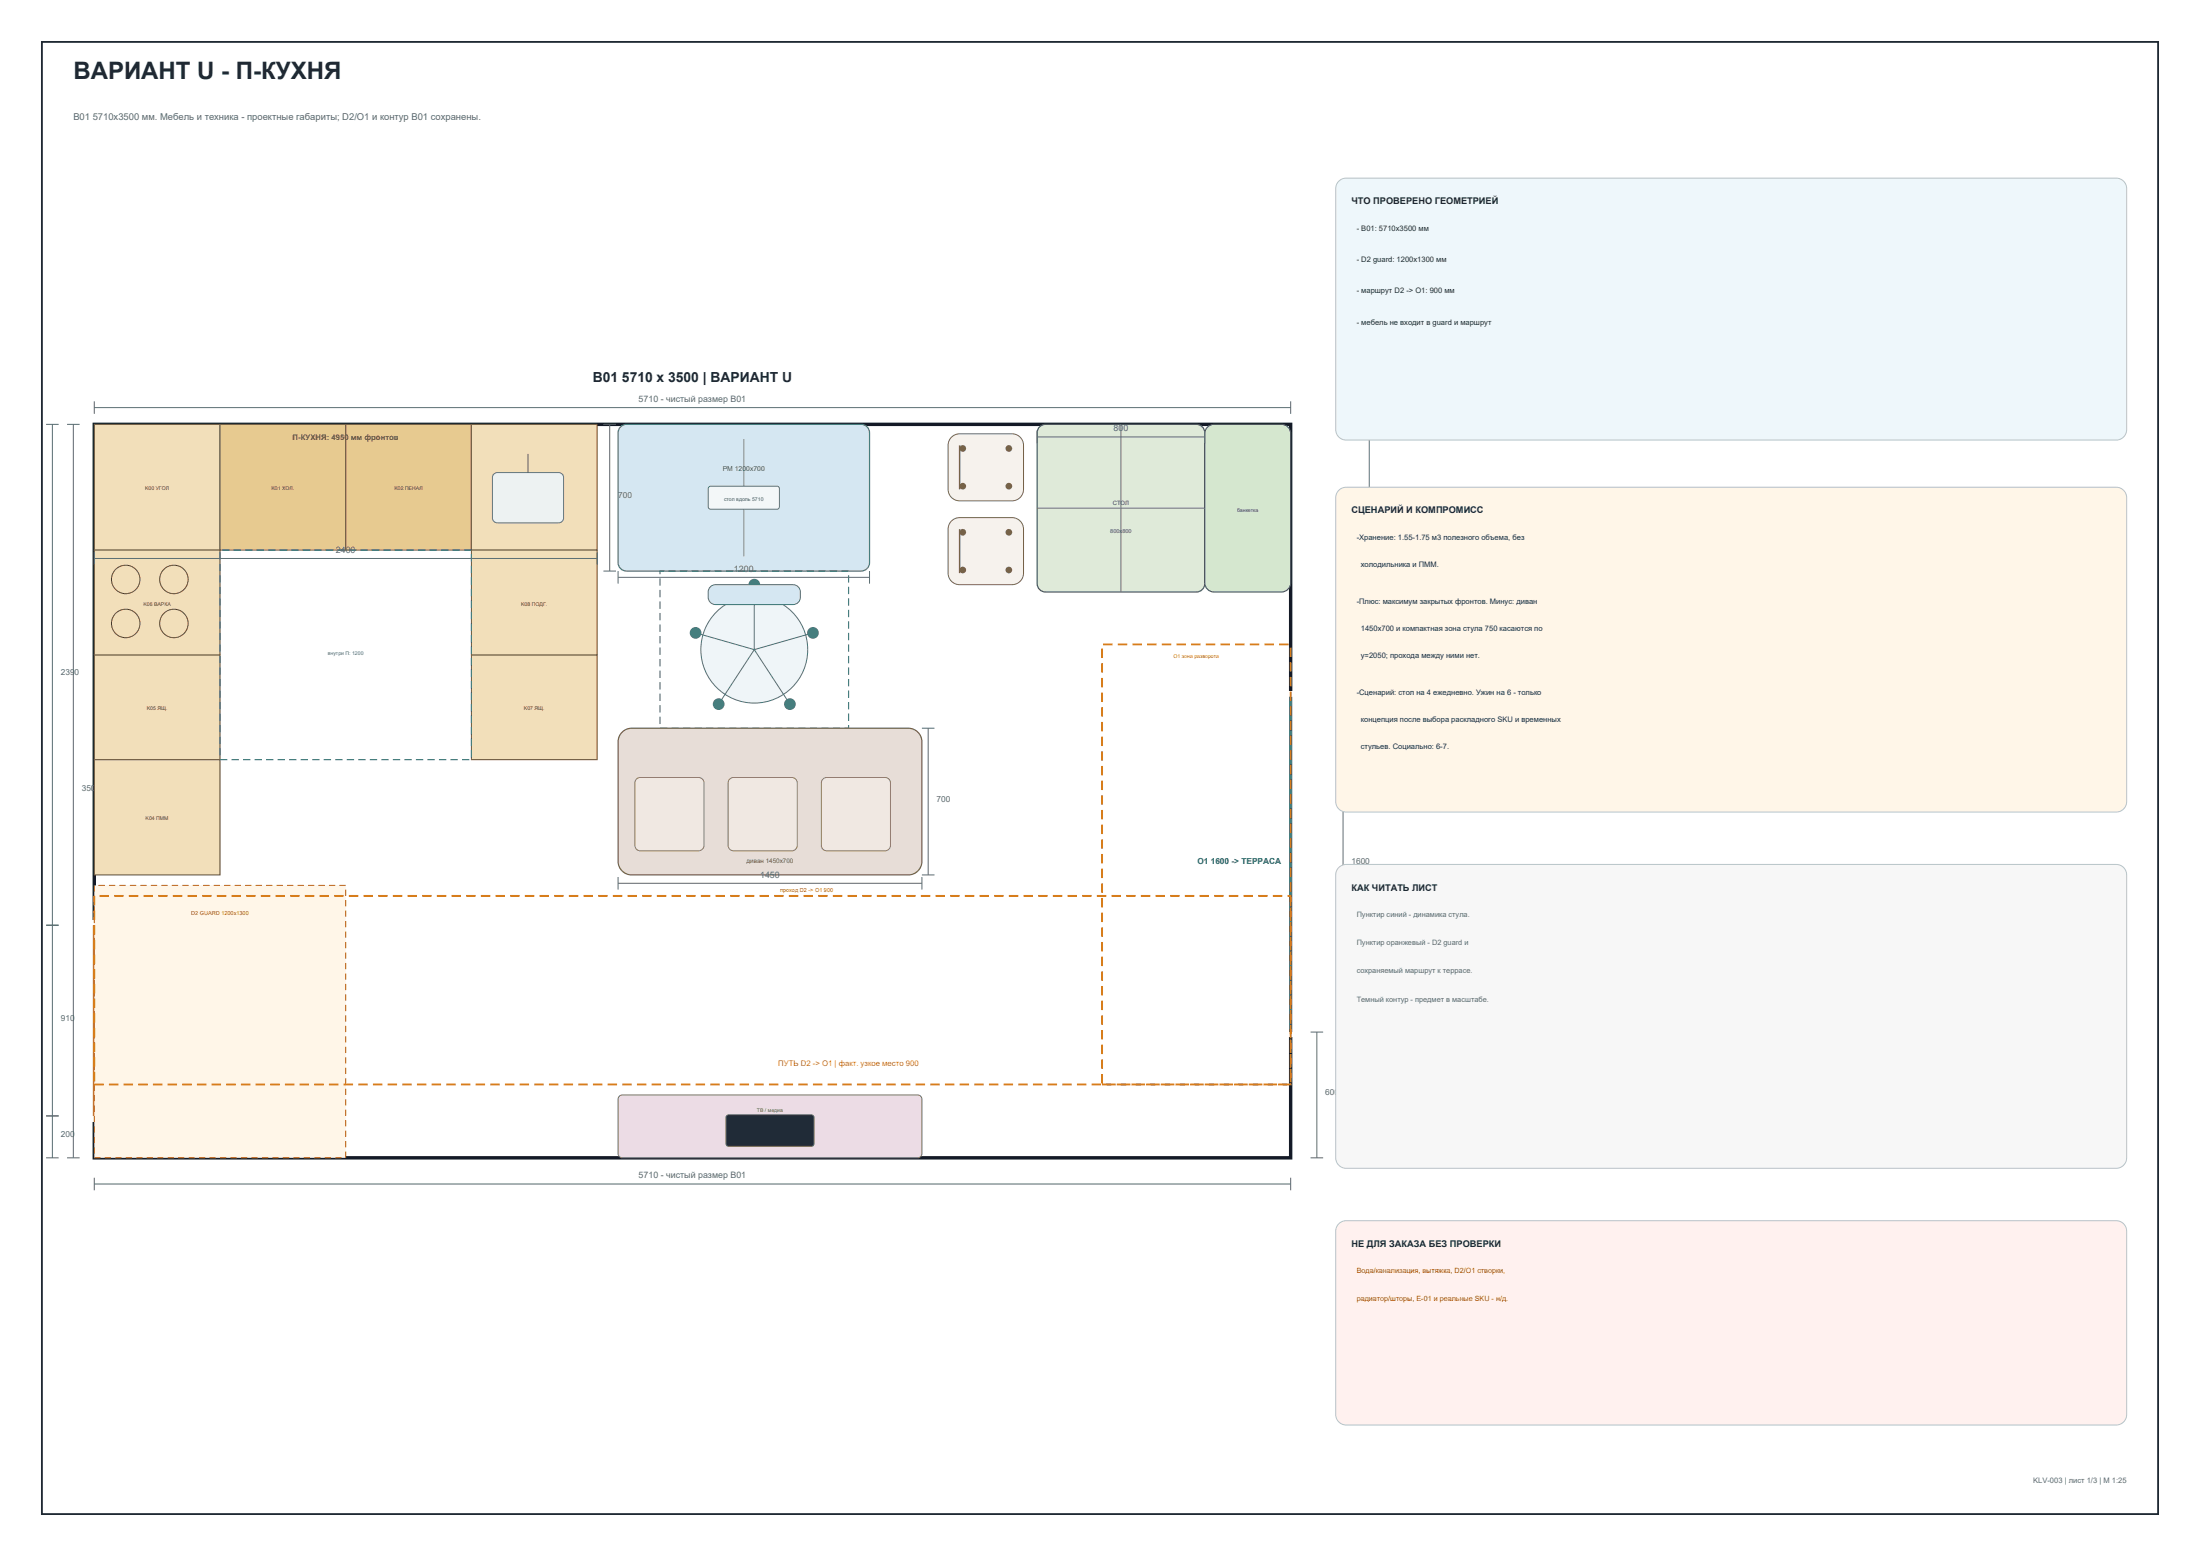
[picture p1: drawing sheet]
<svg xmlns="http://www.w3.org/2000/svg" width="420mm" height="297mm" viewBox="0 0 420 297" stroke-linecap="round" stroke-linejoin="round" font-family="sans-serif">
<path d="M8 8h404v281h-404z" fill="none" stroke="#1f2933" stroke-width=".35"/>
<path d="M18 81h228.4v140h-228.4z" fill-rule="evenodd" fill="#fff" stroke="#111827" stroke-width=".65" stroke-linecap="butt"/>
<path d="M18 77.8h228.4M18 76.6v2.4M246.4 76.6v2.4M12.8 81h2.4M14 81v140M12.8 221h2.4" fill="none" stroke="#5b6570" stroke-width=".19"/>
<path d="M16 175.6h5v38.4h-5z" fill-rule="evenodd" fill="#fff"/>
<path d="M18 176.6v36.4" fill="none" stroke="#a85d18" stroke-width=".55"/>
<path d="M8.8 81h2.4M10 81v140M8.8 176.6h2.4M8.8 213h2.4M8.8 221h2.4" fill="none" stroke="#5b6570" stroke-width=".19"/>
<path d="M244.4 132h5v66h-5z" fill-rule="evenodd" fill="#fff"/>
<path d="M246.4 133v64" fill="none" stroke="#087f5b" stroke-width=".6"/>
<path d="M260.2 81h2.4M261.4 81v52M255.2 133h2.4M256.4 133v64M260.2 133h2.4M250.2 197h2.4M251.4 197v24M255.2 197h2.4M250.2 221h2.4" fill="none" stroke="#5b6570" stroke-width=".19"/>
<path d="M18 169h48v52h-48z" fill-rule="evenodd" fill="#fff6e8" stroke="#ad6800" stroke-width=".19" stroke-dasharray="1.2 .8" stroke-linecap="butt"/>
<path d="M210.4 123h36v84h-36zM18 171h228.4v36h-228.4z" fill="none" stroke="#d97706" stroke-width=".35" stroke-dasharray="1.8 1" stroke-linecap="butt"/>
<path d="M18 81h24v24h-24z" fill-rule="evenodd" fill="#f2dfba" stroke="#6e5a34" stroke-width=".2"/>
<g fill="#e7ca90" stroke="#6e5a34" stroke-width=".2">
<path d="M42 81h24v24h-24z" fill-rule="evenodd"/>
<path d="M66 81h24v24h-24z" fill-rule="evenodd"/>
</g>
<path d="M90 81h24v24h-24z" fill-rule="evenodd" fill="#f2dfba" stroke="#6e5a34" stroke-width=".2"/>
<path d="M94.3 90.5l.7-.3h11.6a.96 .96 0 0 1 1 1v7.6a.96 .96 0 0 1-1 1h-11.6a.96 .96 0 0 1-1-1v-7.6z" fill-rule="evenodd" fill="#edf2f2" stroke="#617377" stroke-width=".19"/>
<path d="M100.8 86.6v3.6" fill="none" stroke="#617377" stroke-width=".19"/>
<g fill="#f2dfba" stroke="#6e5a34" stroke-width=".2">
<path d="M18 145h24v22h-24z" fill-rule="evenodd"/>
<path d="M18 125h24v20h-24z" fill-rule="evenodd"/>
<path d="M18 105h24v20h-24z" fill-rule="evenodd"/>
</g>
<g fill="none" stroke="#5b4827" stroke-width=".19">
<circle cx="24" cy="119" r="2.72"/>
<circle cx="24" cy="110.6" r="2.72"/>
<circle cx="33.2" cy="119" r="2.72"/>
<circle cx="33.2" cy="110.6" r="2.72"/>
</g>
<g fill="#f2dfba" stroke="#6e5a34" stroke-width=".2">
<path d="M90 125h24v20h-24z" fill-rule="evenodd"/>
<path d="M90 105h24v20h-24z" fill-rule="evenodd"/>
</g>
<path d="M42 105h48v40h-48z" fill="none" stroke="#2f6e8d" stroke-width=".22" stroke-dasharray="1.4 .8" stroke-linecap="butt"/>
<path d="M118.5 81.5l.7-.4 .4-.1h44.8a1.6 1.6 0 0 1 1.6 1.6v24.8a1.6 1.6 0 0 1-1.6 1.6h-44.8a1.6 1.6 0 0 1-1.6-1.6v-24.8l.1-.4z" fill-rule="evenodd" fill="#d5e7f2" stroke="#4e7589" stroke-width=".24"/>
<path d="M142 83.8v22.4" fill="none" stroke="#6a94a8" stroke-width=".19"/>
<path d="M135.3 93l.4-.2 12.9 .1 .2 .4-.1 3.7-.4 .2-12.9-.1-.2-.4z" fill-rule="evenodd" fill="#f3f7f8" stroke="#4e7589" stroke-width=".19"/>
<path d="M126 109h36v30h-36z" fill="none" stroke="#2f6e8d" stroke-width=".22" stroke-dasharray="1.4 .8" stroke-linecap="butt"/>
<circle cx="144" cy="124" r="10.2" fill="#eff5f8" stroke="#4b6d82" stroke-width=".19"/>
<path d="M144 111.6v12.4" fill="none" stroke="#4b6d82" stroke-width=".19"/>
<circle cx="144" cy="111.6" r="1.12" fill="#4b6d82"/>
<path d="M155.2 120.8l-11.2 3.2" fill="none" stroke="#4b6d82" stroke-width=".19"/>
<circle cx="155.2" cy="120.8" r="1.12" fill="#4b6d82"/>
<path d="M144 124l6.8 10.4" fill="none" stroke="#4b6d82" stroke-width=".19"/>
<circle cx="150.8" cy="134.4" r="1.12" fill="#4b6d82"/>
<path d="M144 124l-6.8 10.4" fill="none" stroke="#4b6d82" stroke-width=".19"/>
<circle cx="137.2" cy="134.4" r="1.12" fill="#4b6d82"/>
<path d="M132.8 120.8l11.2 3.2" fill="none" stroke="#4b6d82" stroke-width=".19"/>
<circle cx="132.8" cy="120.8" r="1.12" fill="#4b6d82"/>
<path d="M135.5 112.2l.7-.5 .4-.1h14.8a1.4 1.4 0 0 1 1.4 1.4 1.88 1.88 0 0 1-1 2.3l-15.2 .1a1.4 1.4 0 0 1-1.4-1.4v-1z" fill-rule="evenodd" fill="#d5e7f2" stroke="#4b6d82" stroke-width=".19"/>
<path d="M118.6 140a2.59 2.59 0 0 1 2-1h52.8a2.6 2.6 0 0 1 2.6 2.6v22.8a2.6 2.6 0 0 1-2.6 2.6h-52.8a2.6 2.6 0 0 1-2.6-2.6v-22.8l.1-.6z" fill-rule="evenodd" fill="#e7ddd7" stroke="#745e53" stroke-width=".24"/>
<g fill="#f0e8e2" stroke="#8b756b" stroke-width=".19">
<path d="M121.4 148.8l.5-.3 .3-.1h11.2a1.04 1.04 0 0 1 1 1v12a1.04 1.04 0 0 1-1 1h-11.2a1.04 1.04 0 0 1-1-1v-12z" fill-rule="evenodd"/>
<path d="M139.2 148.8l.5-.3 .3-.1h11.2a1.04 1.04 0 0 1 1 1v12a1.04 1.04 0 0 1-1 1h-11.2a1.04 1.04 0 0 1-1-1v-12z" fill-rule="evenodd"/>
<path d="M157 148.8l.5-.3 .3-.1h11.2a1.04 1.04 0 0 1 1 1v12a1.04 1.04 0 0 1-1 1h-11.2a1.04 1.04 0 0 1-1-1v-12z" fill-rule="evenodd"/>
</g>
<path d="M118.2 209.2l.6-.2h56.4a.8 .8 0 0 1 .8 .8v10.4a.8 .8 0 0 1-.8 .8h-56.4a.8 .8 0 0 1-.8-.8v-10.4z" fill-rule="evenodd" fill="#ecdce5" stroke="#7d6072" stroke-width=".2"/>
<path d="M138.8 212.9h16.4l.2 .4-.1 5.3-.4 .2-16.1-.1-.2-.4v-5z" fill-rule="evenodd" fill="#202b37" stroke="#6b5063" stroke-width=".19"/>
<path d="M198.5 81.5l.7-.4 .4-.1h28.8a1.6 1.6 0 0 1 1.6 1.6v28.8a1.6 1.6 0 0 1-1.6 1.6h-28.8a1.6 1.6 0 0 1-1.6-1.6v-28.8l.1-.4z" fill-rule="evenodd" fill="#dfead9" stroke="#506c4d" stroke-width=".24"/>
<path d="M198 97h32M214 81v32" fill="none" stroke="#6b8665" stroke-width=".19"/>
<path d="M181.6 99.4l1-.5 .6-.1h10a2.2 2.2 0 0 1 2.2 2.2v8.4a2.2 2.2 0 0 1-2.2 2.2h-10a2.2 2.2 0 0 1-2.2-2.2v-8.4l.1-.6z" fill-rule="evenodd" fill="#f6f2ed" stroke="#6d6258" stroke-width=".19"/>
<path d="M183.2 101v8.4" fill="none" stroke="#6d6258" stroke-width=".28"/>
<g fill="#6d6258">
<circle cx="183.8" cy="108.8" r=".64"/>
<circle cx="192.6" cy="108.8" r=".64"/>
<circle cx="183.8" cy="101.6" r=".64"/>
<circle cx="192.6" cy="101.6" r=".64"/>
</g>
<path d="M181.6 83.4l1-.5 .6-.1h10a2.2 2.2 0 0 1 2.2 2.2v8.4a2.2 2.2 0 0 1-2.2 2.2h-10a2.2 2.2 0 0 1-2.2-2.2v-8.4l.1-.6z" fill-rule="evenodd" fill="#f6f2ed" stroke="#6d6258" stroke-width=".19"/>
<path d="M183.2 85v8.4" fill="none" stroke="#6d6258" stroke-width=".28"/>
<g fill="#6d6258">
<circle cx="183.8" cy="92.8" r=".64"/>
<circle cx="192.6" cy="92.8" r=".64"/>
<circle cx="183.8" cy="85.6" r=".64"/>
<circle cx="192.6" cy="85.6" r=".64"/>
</g>
<path d="M230.5 81.5l.8-.4 .5-.1h12.8a1.76 1.76 0 0 1 1.8 1.8v28.4a1.76 1.76 0 0 1-1.8 1.8h-12.8a1.76 1.76 0 0 1-1.8-1.8v-28.4l.1-.5z" fill-rule="evenodd" fill="#d5e7cf" stroke="#506c4d" stroke-width=".22"/>
<g fill="none" stroke="#5b6570" stroke-width=".19">
<path d="M115.2 81h2.4M116.4 81v28M198 83.4h32M198 82.2v2.4M230 82.2v2.4M18 105.4v2.4M18 106.6h96M114 105.4v2.4M115.2 109h2.4M118 110.2h48M118 109v2.4M166 109v2.4"/>
<path d="M176 139h2.4M177.2 139v28M118 167.4v2.4M118 168.6h58M176 167.4v2.4M176 167h2.4M18 226h228.4M18 224.8v2.4M246.4 224.8v2.4"/>
</g>
<path d="M255.6 34.6l.9-.5 .5-.1h147a2 2 0 0 1 2 2v46a2 2 0 0 1-2 2h-147a2 2 0 0 1-2-2v-46l.1-.5z" fill-rule="evenodd" fill="#eef7fb" stroke="#b8c1c8" stroke-width=".19"/>
<path d="M255.6 93.6l.9-.5 .5-.1h147a2 2 0 0 1 2 2v58a2 2 0 0 1-2 2h-147a2 2 0 0 1-2-2v-58l.1-.5z" fill-rule="evenodd" fill="#fff6e8" stroke="#b8c1c8" stroke-width=".19"/>
<path d="M255.6 165.6l.9-.5 .5-.1h147a2 2 0 0 1 2 2v54a2 2 0 0 1-2 2h-147a2 2 0 0 1-2-2v-54l.1-.5z" fill-rule="evenodd" fill="#f7f7f7" stroke="#b8c1c8" stroke-width=".19"/>
<path d="M255.6 233.6l.9-.5 .5-.1h147a2 2 0 0 1 2 2v35a2 2 0 0 1-2 2h-147a2 2 0 0 1-2-2v-35l.1-.5z" fill-rule="evenodd" fill="#fff1ef" stroke="#b8c1c8" stroke-width=".19"/>
<text font-size="4.6" fill="#1f2933" x="14" y="15">ВАРИАНТ U - П-КУХНЯ</text>
<text font-size="2.6" fill="#1f2933" x="113.2" y="73">B01 5710 x 3500 | ВАРИАНТ U</text>
<text font-size="1.8" fill="#5b6570" x="14" y="23">B01 5710x3500 мм. Мебель и техника - проектные габариты; D2/O1 и контур B01 сохранены.</text>
<g font-size="1.8" fill="#1f2933">
<text x="258" y="39">ЧТО ПРОВЕРЕНО ГЕОМЕТРИЕЙ</text>
<text x="258" y="98">СЦЕНАРИЙ И КОМПРОМИСС</text>
<text x="258" y="170">КАК ЧИТАТЬ ЛИСТ</text>
<text x="258" y="238">НЕ ДЛЯ ЗАКАЗА БЕЗ ПРОВЕРКИ</text>
</g>
<g font-size="1.7" fill="#5b6570">
<text x="121.9" y="76.7">5710 - чистый размер B01</text>
<text x="212.6" y="82.3">800</text>
<text x="64.1" y="105.5">2400</text>
<text x="140.1" y="109.1">1200</text>
<text x="145.1" y="167.5">1450</text>
<text x="121.9" y="224.9">5710 - чистый размер B01</text>
</g>
<g font-size="1.6" fill="#5b6570">
<text x="118" y="95">700</text>
<text x="11.6" y="128.8">2390</text>
<text x="15.6" y="151">3500</text>
<text x="178.8" y="153">700</text>
<text x="258" y="165">1600</text>
<text x="11.6" y="194.8">910</text>
<text x="253" y="209">600</text>
<text x="11.6" y="217">200</text>
</g>
<text font-size="1.6" fill="#087f5b" x="228.6" y="165">O1 1600 -&gt; ТЕРРАСА</text>
<text font-size="1.6" fill="#a85d18" x="19.5" y="174.6">D2: 910 B01 / 915x2150 контроль</text>
<text font-size="1.5" fill="#6e5a34" x="55.9" y="84">П-КУХНЯ: 4950 мм фронтов</text>
<text font-size="1.5" fill="#d97706" x="148.6" y="203.4">ПУТЬ D2 -&gt; O1 | факт. узкое место 900</text>
<g font-size="1.4" fill="#1f2933">
<text x="259" y="44">- B01: 5710x3500 мм</text>
<text x="259" y="50">- D2 guard: 1200x1300 мм</text>
<text x="259" y="56">- маршрут D2 -&gt; O1: 900 мм</text>
<text x="259" y="62">- мебель не входит в guard и маршрут</text>
<text x="259" y="103">-Хранение: 1.55-1.75 м3 полезного объема, без</text>
<text x="259.8" y="108.2">холодильника и ПММ.</text>
<text x="259" y="115.2">-Плюс: максимум закрытых фронтов. Минус: диван</text>
<text x="259.8" y="120.4">1450x700 и компактная зона стула 750 касаются по</text>
<text x="259.8" y="125.6">y=2050; прохода между ними нет.</text>
<text x="259" y="132.6">-Сценарий: стол на 4 ежедневно. Ужин на 6 - только</text>
<text x="259.8" y="137.8">концепция после выбора раскладного SKU и временных</text>
<text x="259.8" y="143">стульев. Социально: 6-7.</text>
</g>
<g font-size="1.4" fill="#5b6570">
<text x="259" y="175">Пунктир синий - динамика стула.</text>
<text x="259" y="180.4">Пунктир оранжевый - D2 guard и</text>
<text x="259" y="185.8">сохраняемый маршрут к террасе.</text>
<text x="259" y="191.2">Темный контур - предмет в масштабе.</text>
<text x="388.1" y="283">KLV-003 | лист 1/3 | М 1:25</text>
</g>
<g font-size="1.4" fill="#b42318">
<text x="259" y="243">Вода/канализация, вытяжка, D2/O1 створки,</text>
<text x="259" y="248.4">радиатор/шторы, E-01 и реальные SKU - н/д.</text>
</g>
<text font-size="1.3" fill="#2e5b70" x="138" y="90">РМ 1200x700</text>
<text font-size="1.2" fill="#624f47" x="142.5" y="164.8">диван 1450x700</text>
<g font-size="1.1" fill="#405d3c">
<text x="212" y="101.8">800x800</text>
<text x="212.4" y="96.4">СТОЛ</text>
</g>
<g font-size="1.1" fill="#ad6800">
<text x="148.9" y="170.2">проход D2 -&gt; O1 900</text>
<text x="36.5" y="174.6">D2 GUARD 1200x1300</text>
</g>
<g font-size="1" fill="#5b4827">
<text x="27.7" y="93.6">K00 УГОЛ</text>
<text x="51.8" y="93.6">K01 ХОЛ.</text>
<text x="75.3" y="93.6">K02 ПЕНАЛ</text>
<text x="27.4" y="115.6">K06 ВАРКА</text>
<text x="99.5" y="115.6">K08 ПОДГ.</text>
<text x="28" y="135.6">K05 ЯЩ.</text>
<text x="100" y="135.6">K07 ЯЩ.</text>
<text x="27.8" y="156.6">K04 ПММ</text>
</g>
<text font-size="1" fill="#2e5b70" x="138.2" y="95.6">стол вдоль 5710</text>
<text font-size="1" fill="#405d3c" x="236.2" y="97.8">банкетка</text>
<g font-size="1" fill="#2f6e8d">
<text x="62.6" y="125">внутри П: 1200</text>
<text x="141.2" y="124.6">РМ стул 750</text>
</g>
<text font-size="1" fill="#ad6800" x="224.1" y="125.6">O1 зона разворота</text>
<text font-size="1" fill="#624655" x="144.5" y="212.2">ТВ / медиа</text>
</svg>
